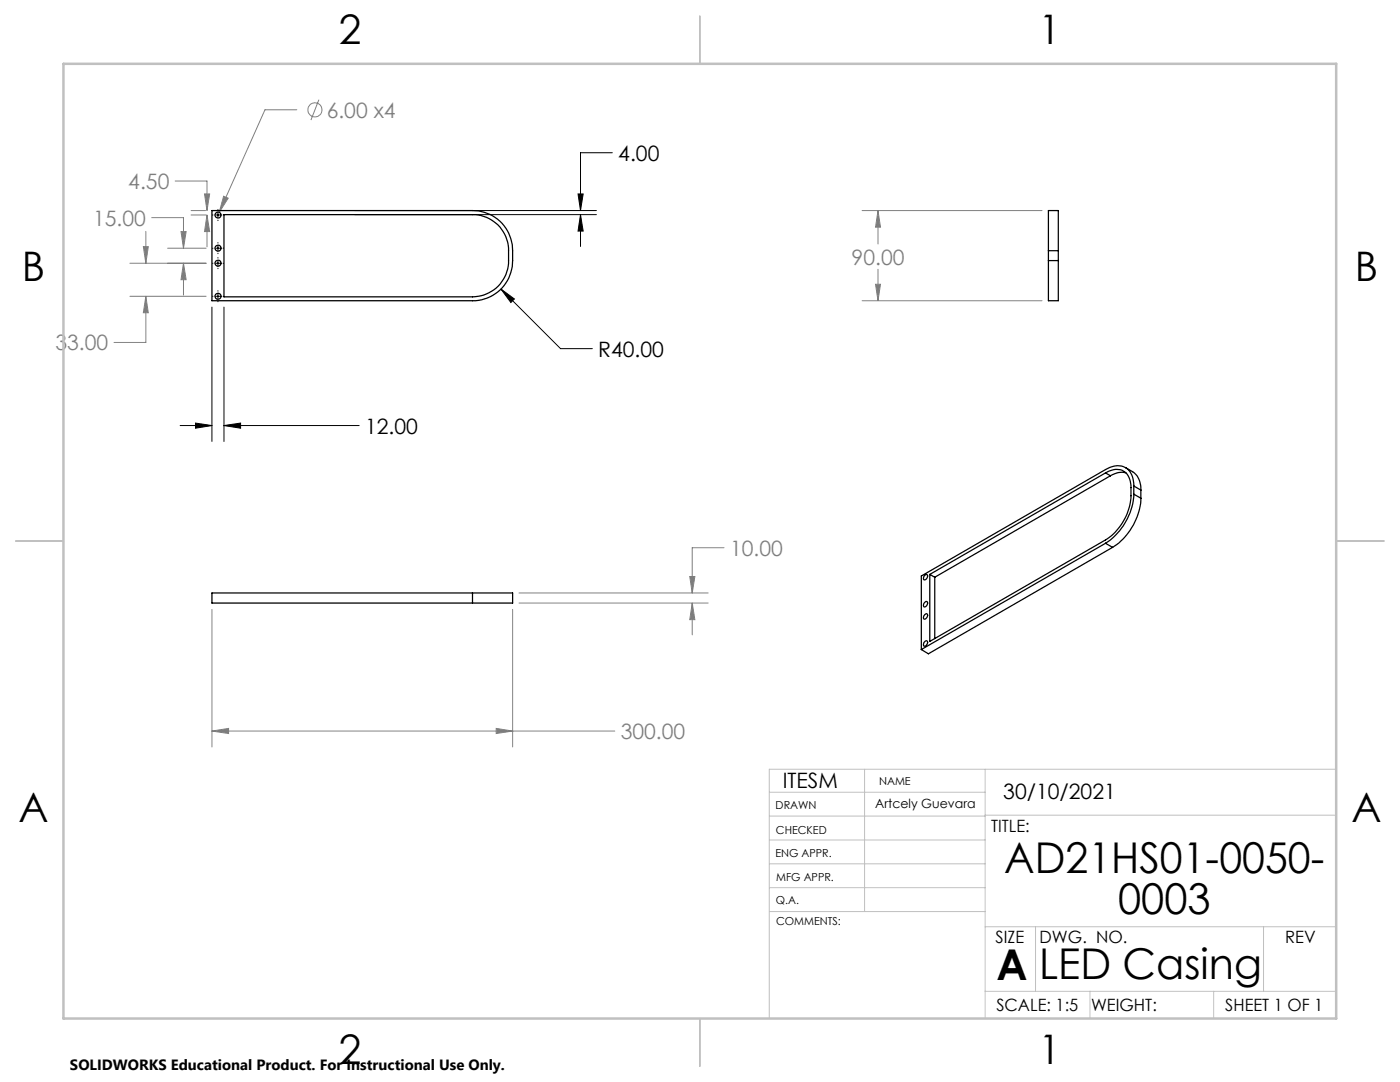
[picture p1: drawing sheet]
<svg xmlns="http://www.w3.org/2000/svg" width="279mm" height="216mm" viewBox="0 0 279 216" stroke-linecap="round" stroke-linejoin="round" font-family="sans-serif">
<g fill="none" stroke="#808080" stroke-width=".2">
<path d="M63.6 19.9l-1.5 4.1M35 36.1h6.3v5.9M40.8 38.7h1l-.5 3.3zM44.6 39.2l.9 .3-1.8 2.9zM59.2 21.9h-6.3l-9.2 20.5M25.9 52.5h15.2M25.9 59.1h15.2M28.6 49.2h1l-.5 3.3zM29.1 59.1l.5 3.3h-1zM29.1 59.1v9.2h-6.3M29.1 46.2v6.3M30.3 43.4h6.3v6.1"/>
<path d="M33.4 49.5h7.7M36.1 46.2h1l-.5 3.3zM36.6 52.5l.5 3.3h-1zM36.6 52.5v6.4M38.1 42.9h3M38.1 42h2.9M41.3 42.9l.5 3.3h-1zM41.3 42.9v6.3M172 42h36M174.7 56.7h1l-.5 3.3zM175.2 42l.5 3.3h-1zM175.2 42v6.7"/>
<path d="M175.2 53.7v6.3M172 60h36M103.6 118.3h37.7M137.7 115h1l-.6 3.3zM144.5 109.3h-6.4v9M42.3 121.6v27.4M102.3 121.6v27.4M103.6 120.3h37.7M138.1 120.3l.6 3.3h-1zM138.1 120.3v6.4M42.3 145.9l3.3-.6v1.1zM42.3 145.9h80.4"/>
<path d="M99 145.3l3.3 .6-3.3 .5z"/>
<circle cx="62.9" cy="21.9" r="1.41"/>
</g>
<g fill="none" stroke="#000" stroke-width=".2">
<path d="M115.4 38.7h1l-.5 3.3zM122.2 30.5h-6.3v11.5M42.4 42.9h.1M42.4 49.5h.1M42.4 52.5h.1M42.4 59.1h.1M43 42.9h1M43 49.5h1M43 52.5h1M43 59.1h1M43.5 41.8v.1M43.5 42.4v1"/>
<path d="M43.5 43.9v.1M43.5 48.4v.1M43.5 49v1M43.5 50.5v.1M43.5 51.4v.1M43.5 52v1M43.5 53.5v.1M43.5 58v.1M43.5 58.6v1M44.5 42.9h.1M44.5 49.5h.1M44.5 52.5h.1"/>
<path d="M44.5 59.1h.1M70.8 42.8h48.2M70.8 42h48.2M100 57.7l2.7 2-.7 .7zM100 57.7l11.9 11.9h6.3M115.9 42.8l.5 3.3h-1zM115.9 42.8v6.4M42.3 61.3v26.8M43.5 60.1v.1M44.7 61.3v26.8M35.9 84.9h6.4M39 84.4l3.3 .5-3.3 .5z"/>
<path d="M44.7 84.9l3.3-.5v1zM44.7 84.9h27"/>
</g>
<g fill="none" stroke="#c0c0c0" stroke-width=".2">
<path d="M153.5 158.1h43.1M172.5 153.5v28.4M196.6 153.5v49.7M266.7 153.5h-113.2v49.7M153.5 167.6h43.1M153.5 162.8h43.1M153.5 172.4h43.1M153.5 177.1h43.1M196.6 162.7h70.1M153.6 181.9h43M196.6 197.8h70.1M196.6 184.9h70.1"/>
<path d="M206.7 184.9v12.9M217.5 197.8v5.4M242.2 197.8v5.4M252.2 184.9v12.9"/>
</g>
<path d="M139.7 3.2v9.5M3.1 107.9h9.6M266.7 107.9h9.5M139.7 203.2v9.6" fill="none" stroke="#c0c0c0" stroke-width=".25"/>
<path d="M12.7 12.7h254v190.5h-254z" fill="none" stroke="#c0c0c0" stroke-width=".5"/>
<path d="M100 57.7l2 2.7 .7-.7zM44.7 84.9l3.3-.5v1zM39 84.4l3.3 .5-3.3 .5zM115.9 42.8l.5 3.3h-1zM115.4 38.7h1l-.5 3.3z" fill="#000"/>
<path d="M44.6 39.2l-.9 3.2 1.8-2.9zM36.1 46.2h1l-.5 3.3zM36.6 52.5l.5 3.3h-1zM29.1 59.1l.5 3.3h-1zM28.6 49.2h1l-.5 3.3zM41.3 42.9l.5 3.3h-1zM40.8 38.7h1l-.5 3.3zM42.3 145.9l3.3-.6v1.1zM99 145.3l3.3 .6-3.3 .5zM138.1 120.3l.6 3.3h-1zM137.7 115h1l-.6 3.3zM175.2 42l.5 3.3h-1zM174.7 56.7h1l-.5 3.3z" fill="#808080"/>
<g fill="none" stroke="#000" stroke-width=".25">
<path d="M42.3 42h52a7.9 7.9 0 0 1 8 8v2a7.9 7.9 0 0 1-8 8h-52zM44.7 42.8h49.6a7.1 7.1 0 0 1 7.2 7.2v2a7.2 7.2 0 0 1-7.2 7.2h-49.6zM209.2 52v8h2v-8M209.2 50v-8h2v8M209.2 52h2M209.2 50v2M209.2 50h2M211.2 50v2M220.6 94.4a3.1 3.1 0 0 1 4.5 .5l.5 1.1 .1 1.3a11.2 11.2 0 0 1-.7 5.1 11.4 11.4 0 0 1-4.4 5.3l-35 20.3v-13.4M220.6 94.4l-35 20.2M220.6 94.4l1 .5M221.6 94.9l-35.1 20.3"/>
<path d="M224.6 93.3l1.4 .8a4 4 0 0 1 1.7 3.7M224.7 94.3a4.1 4.1 0 0 0-3.1 .6M226.3 98.6a12.6 12.6 0 0 1-5.7 9.8M226.3 97a3.7 3.7 0 0 0-2.5-4 4.6 4.6 0 0 0-3.2 .7l-36.7 21.2v14.7M226.3 97v1.6M226.3 98.6l1.4 .8M226.3 97l1.4 .8M227.7 99.4a12.3 12.3 0 0 1-5.7 9.8M227.7 97.8v1.6M94.3 118.3h8v2h-8M94.3 118.3h-52v2h52M94.3 118.3v2"/>
<path d="M184.5 114.9a.36 .36 0 0 1 .5-.3 .36 .36 0 0 1 .1 .6 .42 .42 0 0 1-.3 .5 .42 .42 0 0 1-.5-.2zM185.6 114.6l.9 .6M186.5 115.2v12.2M220.6 108.4l-36.7 21.2M220.6 108.4l1.4 .8M222 109.2l-36.7 21.3-1.4-.9M184.5 120.3a.36 .36 0 0 1 .5-.3 .36 .36 0 0 1 .1 .6 .42 .42 0 0 1-.3 .5 .42 .42 0 0 1-.5-.2zM184.5 128.1a.36 .36 0 0 1 .5-.2 .36 .36 0 0 1 .1 .5 .42 .42 0 0 1-.3 .5 .42 .42 0 0 1-.5-.2zM184.6 122.6a.33 .33 0 0 1 .5-.1 .33 .33 0 0 1 0 .5 .43 .43 0 0 1-.3 .5 .43 .43 0 0 1-.5-.2z"/>
<circle cx="43.5" cy="59.1" r=".59"/>
<circle cx="43.5" cy="42.9" r=".59"/>
<circle cx="43.5" cy="49.5" r=".58"/>
<circle cx="43.5" cy="52.5" r=".58"/>
</g>
<g font-size="8.5">
<text x="200.4" y="174.2">AD21HS01-0050-</text>
<text x="223.1" y="182.3">0003</text>
<text x="198.9" y="195.5">A</text>
<text x="207.4" y="195.4">LED Casing</text>
</g>
<g font-size="8.1">
<text x="67.6" y="8.9">2</text>
<text x="207.3" y="8.9">1</text>
<text x="4.4" y="56.2">B</text>
<text x="270.4" y="56.2">B</text>
<text x="3.7" y="164.1">A</text>
<text x="269.7" y="164.1">A</text>
<text x="67.6" y="212.4">2</text>
<text x="207.3" y="212.4">1</text>
</g>
<g font-size="4.2" fill="#808080">
<text x="65.2" y="23.5">6.00 x4</text>
<text x="25.6" y="37.7">4.50</text>
<text x="18.6" y="45">15.00</text>
<text x="170" y="52.8">90.00</text>
<text x="11" y="69.9">33.00</text>
<text x="145.7" y="110.9">10.00</text>
<text x="123.9" y="147.4">300.00</text>
</g>
<g font-size="4.2">
<text x="123.4" y="32.1">4.00</text>
<text x="119.4" y="71.1">R40.00</text>
<text x="72.9" y="86.5">12.00</text>
<text x="156.2" y="157.2">ITESM</text>
<text x="200.2" y="159.5">30/10/2021</text>
</g>
<g font-size="3.4">
<text x="197.8" y="166">TITLE:</text>
<text x="198.7" y="188.1">SIZE</text>
<text x="207.5" y="188.1">DWG. NO.</text>
<text x="256.5" y="188.2">REV</text>
<text x="198.8" y="201.7">SCALE: 1:5</text>
<text x="217.7" y="201.8">WEIGHT:</text>
<text x="244.5" y="201.7">SHEET 1 OF 1</text>
</g>
<text font-size="3" x="14" y="213.5">SOLIDWORKS Educational Product. For Instructional Use Only.</text>
<text font-size="2.5" x="174.7" y="161.3">Artcely Guevara</text>
<g font-size="2.2">
<text x="154.8" y="161.4">DRAWN</text>
<text x="175.4" y="156.6">NAME</text>
<text x="154.9" y="166.3">CHECKED</text>
<text x="154.8" y="171">ENG APPR.</text>
<text x="154.9" y="175.7">MFG APPR.</text>
<text x="154.9" y="180.4">Q.A.</text>
<text x="154.9" y="184.6">COMMENTS:</text>
</g>
</svg>
